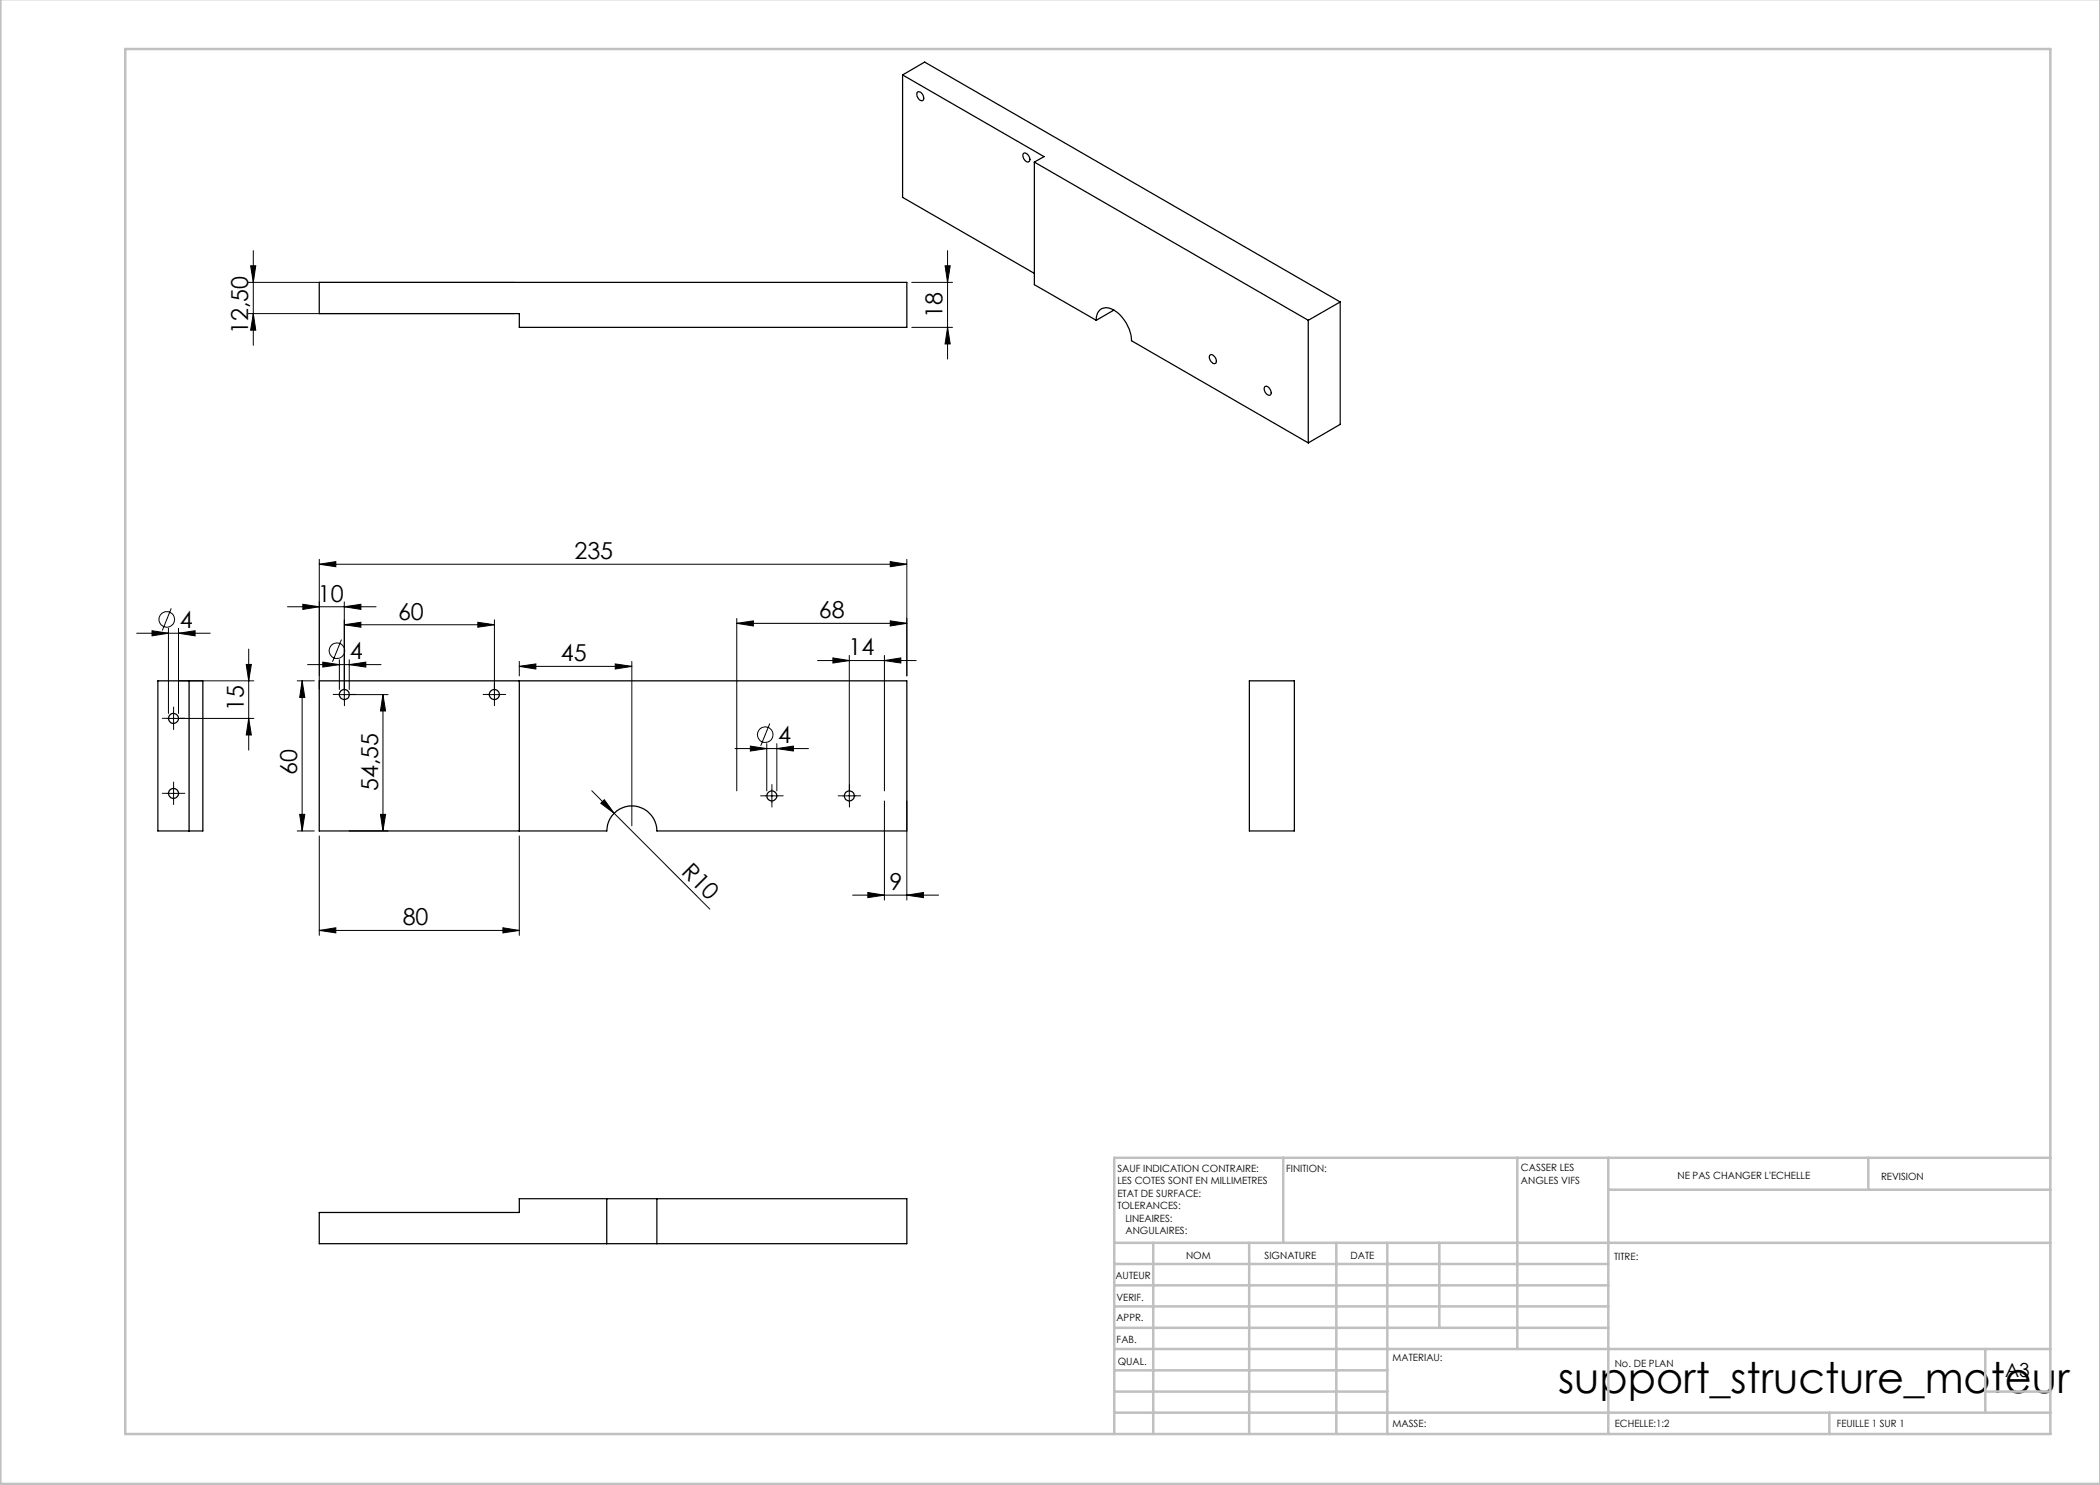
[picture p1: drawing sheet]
<svg xmlns="http://www.w3.org/2000/svg" width="420mm" height="297mm" viewBox="0 0 420 297" stroke-linecap="round" stroke-linejoin="round" font-family="sans-serif">
<g fill="none" stroke="#000" stroke-width=".2">
<path d="M49.6 56.5h53.3M50.1 53.2h1.1l-.5 3.3zM50.7 50.1v19M182.4 56.5h8.1M189 53.2h1l-.5 3.3zM189.5 50.1v21.7M49.6 62.7h53.3M50.7 62.7l.5 3.3h-1.1zM182.4 65.5h8.1M189.5 65.5l.5 3.3h-1zM63.9 112.9l3.3-.6v1zM63.9 111.9v26"/>
<path d="M63.9 112.9h117.5M178 112.3l3.4 .6-3.4 .4zM181.4 111.9v23.3M27.3 126.6h14.8M30.4 126.1l3.3 .5-3.3 .6zM33.7 125.7v17M34.3 121.7l-1.8 4.4M35.7 126.6l3.3-.5v1.1zM35.7 125.7v17M35.7 136.2h15.1M49.2 132.9h1.1l-.6 3.3zM49.7 129.8v20.2"/>
<path d="M57.5 121.4h17.7M59.4 136.2h3.5M60.4 136.2v30M60.4 136.2l.6 3.3h-1.1zM60.6 120.9l3.3 .5-3.3 .5zM61.5 132.9h14.7M64.6 132.4l3.3 .5-3.3 .5zM67.6 138.9h10M67.9 131.9v6M68.3 127.9l-1.8 4.5M68.9 125l3.3-.5v.9zM68.9 125h30"/>
<path d="M68.9 121.4l3.3-.5v1zM68.9 120.4v19.8M69.8 132.9l3.4-.5v1zM69.8 131.9v6M76.6 138.9v27.3M76.6 138.9l.5 3.3h-1zM95.6 124.5l3.3 .5-3.3 .4zM97.6 138.9h2.5M98.9 124v16.2M103.9 133.3l3.3-.5v1zM103.9 132.3v2.9M103.9 133.3h22.5"/>
<path d="M123 132.8l3.4 .5-3.4 .5zM126.4 132.3v32.9M147.4 124.7l3.3-.5v1zM147.4 123.7v34.5M147.4 124.7h34M163.5 132.1h19.7M166.6 131.6l3.3 .5-3.3 .5zM169.9 131.1v29.3M176.9 132.1l3.3-.5v1zM176.9 131.1v27.1M178 124.2l3.4 .5-3.4 .5zM33.4 143.7h17.4"/>
<path d="M33.4 158.7h2.5M34.7 142.4v2.5M34.7 157.4v2.5M49.7 143.7l.6 3.3h-1.1zM118.4 158.1l4.4 4.6M147 149.7h14.7M150.1 149.2l3.3 .5-3.3 .5zM153.1 159.2h2.5M153.4 148.7v9.5M154 144.7l-1.8 4.5M154.4 157.9v2.5M155.4 149.7l3.3-.5v1z"/>
<path d="M155.4 148.7v9.5M168.6 159.2h2.5M59.4 166.2h3.5M59.9 162.9h1.1l-.6 3.3zM63.9 167.2v19.9M69.8 166.2h7.8M76.1 162.9h1l-.5 3.3zM103.9 167.2v19.9M120.2 160.7l.7-.8 1.9 2.8zM122.8 162.7l19.2 19.1M170.5 179h17.2M173.6 178.5l3.3 .5-3.3 .5z"/>
<path d="M176.9 160.2v19.8M181.4 179l3.3-.5v1zM181.4 160.2v19.8M63.9 186.1l3.3-.5v1zM63.9 186.1h40M100.6 185.6l3.3 .5-3.3 .5z"/>
<circle cx="33.4" cy="123.9" r="1.55"/>
<circle cx="67.4" cy="130.2" r="1.56"/>
<circle cx="153" cy="146.9" r="1.56"/>
</g>
<g fill="none" stroke="#000" stroke-width=".2" stroke-dasharray="30.5 1.3 1.3 1.3">
<path d="M67.6 138.9h-1M68.9 137.6v-1M70.1 138.9h1M97.6 138.9h-1M98.9 137.6v-1M100.1 138.9h1M33.5 143.7h-1M33.5 158.7h-1M34.7 142.4v-1M34.7 144.9v1M34.7 157.4v-1M34.7 159.9v1"/>
<path d="M36 143.7h1M36 158.7h1M68.9 140.1v1M98.9 140.1v1M153.1 159.2h-1M154.4 157.9v-1M155.6 159.2h1M168.6 159.2h-1M169.9 157.9v-1M171.1 159.2h1M154.4 160.4v1M169.9 160.4v1"/>
</g>
<g fill="none" stroke="#c0c0c0" stroke-width=".5">
<path d="M.1 -.1v296.9h419.9M25 9.8h385.1v277h-385.1zM256.6 231.6v17M303.5 231.6v38.2M321.7 231.6v55.2M321.7 237.9h88.4M373.7 231.6v6.3M410.1 231.6h-187.3v55.2M222.8 248.6h187.3M222.8 257.1h98.9M222.8 252.8h98.9M230.6 248.6v38.2"/>
<path d="M249.8 248.6v38.2M267.3 248.6v38.2M277.5 248.6v38.2M287.9 248.6v17M222.8 265.6h98.9M222.8 261.3h98.9M222.8 278.3h54.7M222.8 274.1h54.7M222.8 269.8h187.3M397.1 278.3h13M397.1 269.8v12.7M222.8 282.5h187.3"/>
<path d="M365.9 282.5v4.3"/>
</g>
<g fill="#000">
<path d="M120.2 160.7l.7-.8 1.9 2.8z"/>
<path d="M63.9 112.9l3.3-.6v1zM178 112.3l3.4 .6-3.4 .4z"/>
<path d="M60.4 136.2l.6 3.3h-1.1zM59.9 162.9h1.1l-.6 3.3zM76.6 138.9l.5 3.3h-1zM76.1 162.9h1l-.5 3.3zM50.1 53.2h1.1l-.5 3.3zM50.7 62.7l.5 3.3h-1.1zM189 53.2h1l-.5 3.3zM189.5 65.5l.5 3.3h-1zM49.2 132.9h1.1l-.6 3.3zM49.7 143.7l.6 3.3h-1.1z"/>
<path d="M60.6 120.9l3.3 .5-3.3 .5zM68.9 121.4l3.3-.5v1z"/>
<path d="M64.6 132.4l3.3 .5-3.3 .5zM69.8 132.9l3.4-.5v1zM150.1 149.2l3.3 .5-3.3 .5zM155.4 149.7l3.3-.5v1zM147.4 124.7l3.3-.5v1zM178 124.2l3.4 .5-3.4 .5zM30.4 126.1l3.3 .5-3.3 .6zM35.7 126.6l3.3-.5v1.1z"/>
<path d="M68.9 125l3.3-.5v.9zM95.6 124.5l3.3 .5-3.3 .4z"/>
<path d="M166.6 131.6l3.3 .5-3.3 .5zM176.9 132.1l3.3-.5v1z"/>
<path d="M173.6 178.5l3.3 .5-3.3 .5zM181.4 179l3.3-.5v1z"/>
<path d="M100.6 185.6l3.3 .5-3.3 .5zM63.9 186.1l3.3-.5v1zM123 132.8l3.4 .5-3.4 .5zM103.9 133.3l3.3-.5v1z"/>
</g>
<g fill="none" stroke="#000" stroke-width=".25">
<path d="M180.5 15l28.3 16.3-1.9 1.1M180.5 15l4.4-2.6 83.1 48M180.5 15v24.5l26.4 15.2M183.4 18.5a.79 .79 0 0 1 1.2 .6l.1 .8a.58 .58 0 0 1-.5 .2 .58 .58 0 0 1-.5-.3l-.3-.6zM204.6 30.8a.93 .93 0 0 1 1.4 .8 .55 .55 0 0 1-.4 .8 .55 .55 0 0 1-.7-.4l-.3-.8zM206.9 32.4l54.8 31.7M206.9 32.4v24.5l12.4 7.2M63.9 56.5h117.5v9h-77.5v-2.8h-40zM219.3 64.1a2.15 2.15 0 0 1 1-2.3 2.15 2.15 0 0 1 2.5 .2 7.8 7.8 0 0 1 3.5 6.2l35.4 20.4M222.8 62l-3.5 2.1M242 71a1.21 1.21 0 0 1 1.2 1.6 1.11 1.11 0 0 1-1.3-1.3zM253 77.3a1.2 1.2 0 0 1 1.1 1.6 1.07 1.07 0 0 1-1.3-1.3z"/>
<path d="M261.7 64.1v24.5M268 60.4l-6.3 3.7M268 60.4v24.5l-6.3 3.7M31.6 136.2h9v30h-9zM37.8 136.2v30M63.9 136.2h117.5v30h-50a5 5 0 0 0-5-5 5 5 0 0 0-5 5h-57.5zM103.9 136.2v30M249.9 136.2h9v30h-9zM121.4 239.7h10M121.4 239.7h-17.5v2.8h-40v6.2h57.5M121.4 239.7v9M131.4 239.7h50v9h-50"/>
<path d="M131.4 239.7v9M121.4 248.7h10"/>
<circle cx="68.9" cy="138.9" r=".99"/>
<circle cx="98.9" cy="138.9" r="1"/>
<circle cx="34.7" cy="143.7" r="1.01"/>
<circle cx="34.7" cy="158.7" r="1"/>
<circle cx="154.4" cy="159.2" r=".99"/>
<circle cx="169.9" cy="159.2" r=".99"/>
</g>
<text font-size="8.5" x="311.6" y="278.5">support_structure_moteur</text>
<g font-size="4.7">
<text x="188.5" y="63.5" transform="rotate(-90 188.5 63.5)">18</text>
<text x="49.6" y="66.8" transform="rotate(-90 49.6 66.8)">12,50</text>
<text x="114.9" y="111.8">235</text>
<text x="35.9" y="125.6">4</text>
<text x="63.6" y="120.3">10</text>
<text x="79.6" y="123.9">60</text>
<text x="163.8" y="123.7">68</text>
<text x="70" y="131.8">4</text>
<text x="169.7" y="131.1">14</text>
<text x="112.2" y="132.3">45</text>
<text x="48.8" y="142.3" transform="rotate(-90 48.8 142.3)">15</text>
<text x="155.6" y="148.6">4</text>
<text x="59.5" y="155" transform="rotate(-90 59.5 155)">60</text>
<text x="75.6" y="158.2" transform="rotate(-90 75.6 158.2)">54,55</text>
<text x="136.1" y="174.5" transform="rotate(45 136.1 174.5)">R10</text>
<text x="177.9" y="178">9</text>
<text x="80.5" y="185">80</text>
</g>
<text font-size="3.9" x="401" y="275.4">A3</text>
<g font-size="2">
<text x="223.5" y="234.4">SAUF INDICATION CONTRAIRE:</text>
<text x="223.5" y="236.9">LES COTES SONT EN MILLIMETRES</text>
<text x="223.5" y="239.4">ETAT DE SURFACE:</text>
<text x="257.2" y="234.4">FINITION:</text>
<text x="304.2" y="234.3">CASSER LES</text>
<text x="304.2" y="236.8">ANGLES VIFS</text>
<text x="335.5" y="235.8">NE PAS CHANGER L'ECHELLE</text>
<text x="376.2" y="236">REVISION</text>
<text x="223.5" y="241.9">TOLERANCES:</text>
<text x="225.1" y="244.4">LINEAIRES:</text>
<text x="225.1" y="246.9">ANGULAIRES:</text>
<text x="237.2" y="251.8">NOM</text>
<text x="252.9" y="251.7">SIGNATURE</text>
<text x="270.1" y="251.7">DATE</text>
<text x="223.1" y="255.9">AUTEUR</text>
<text x="322.8" y="252">TITRE:</text>
<text x="223.3" y="260.1">VERIF.</text>
<text x="223.3" y="264.2">APPR.</text>
<text x="223.3" y="268.6">FAB.</text>
<text x="223.5" y="272.9">QUAL.</text>
<text x="278.5" y="272.3">MATERIAU:</text>
<text x="323" y="273.4">No. DE PLAN</text>
<text x="278.5" y="285.3">MASSE:</text>
<text x="323" y="285.4">ECHELLE:1:2</text>
<text x="367.4" y="285.4">FEUILLE 1 SUR 1</text>
</g>
</svg>
